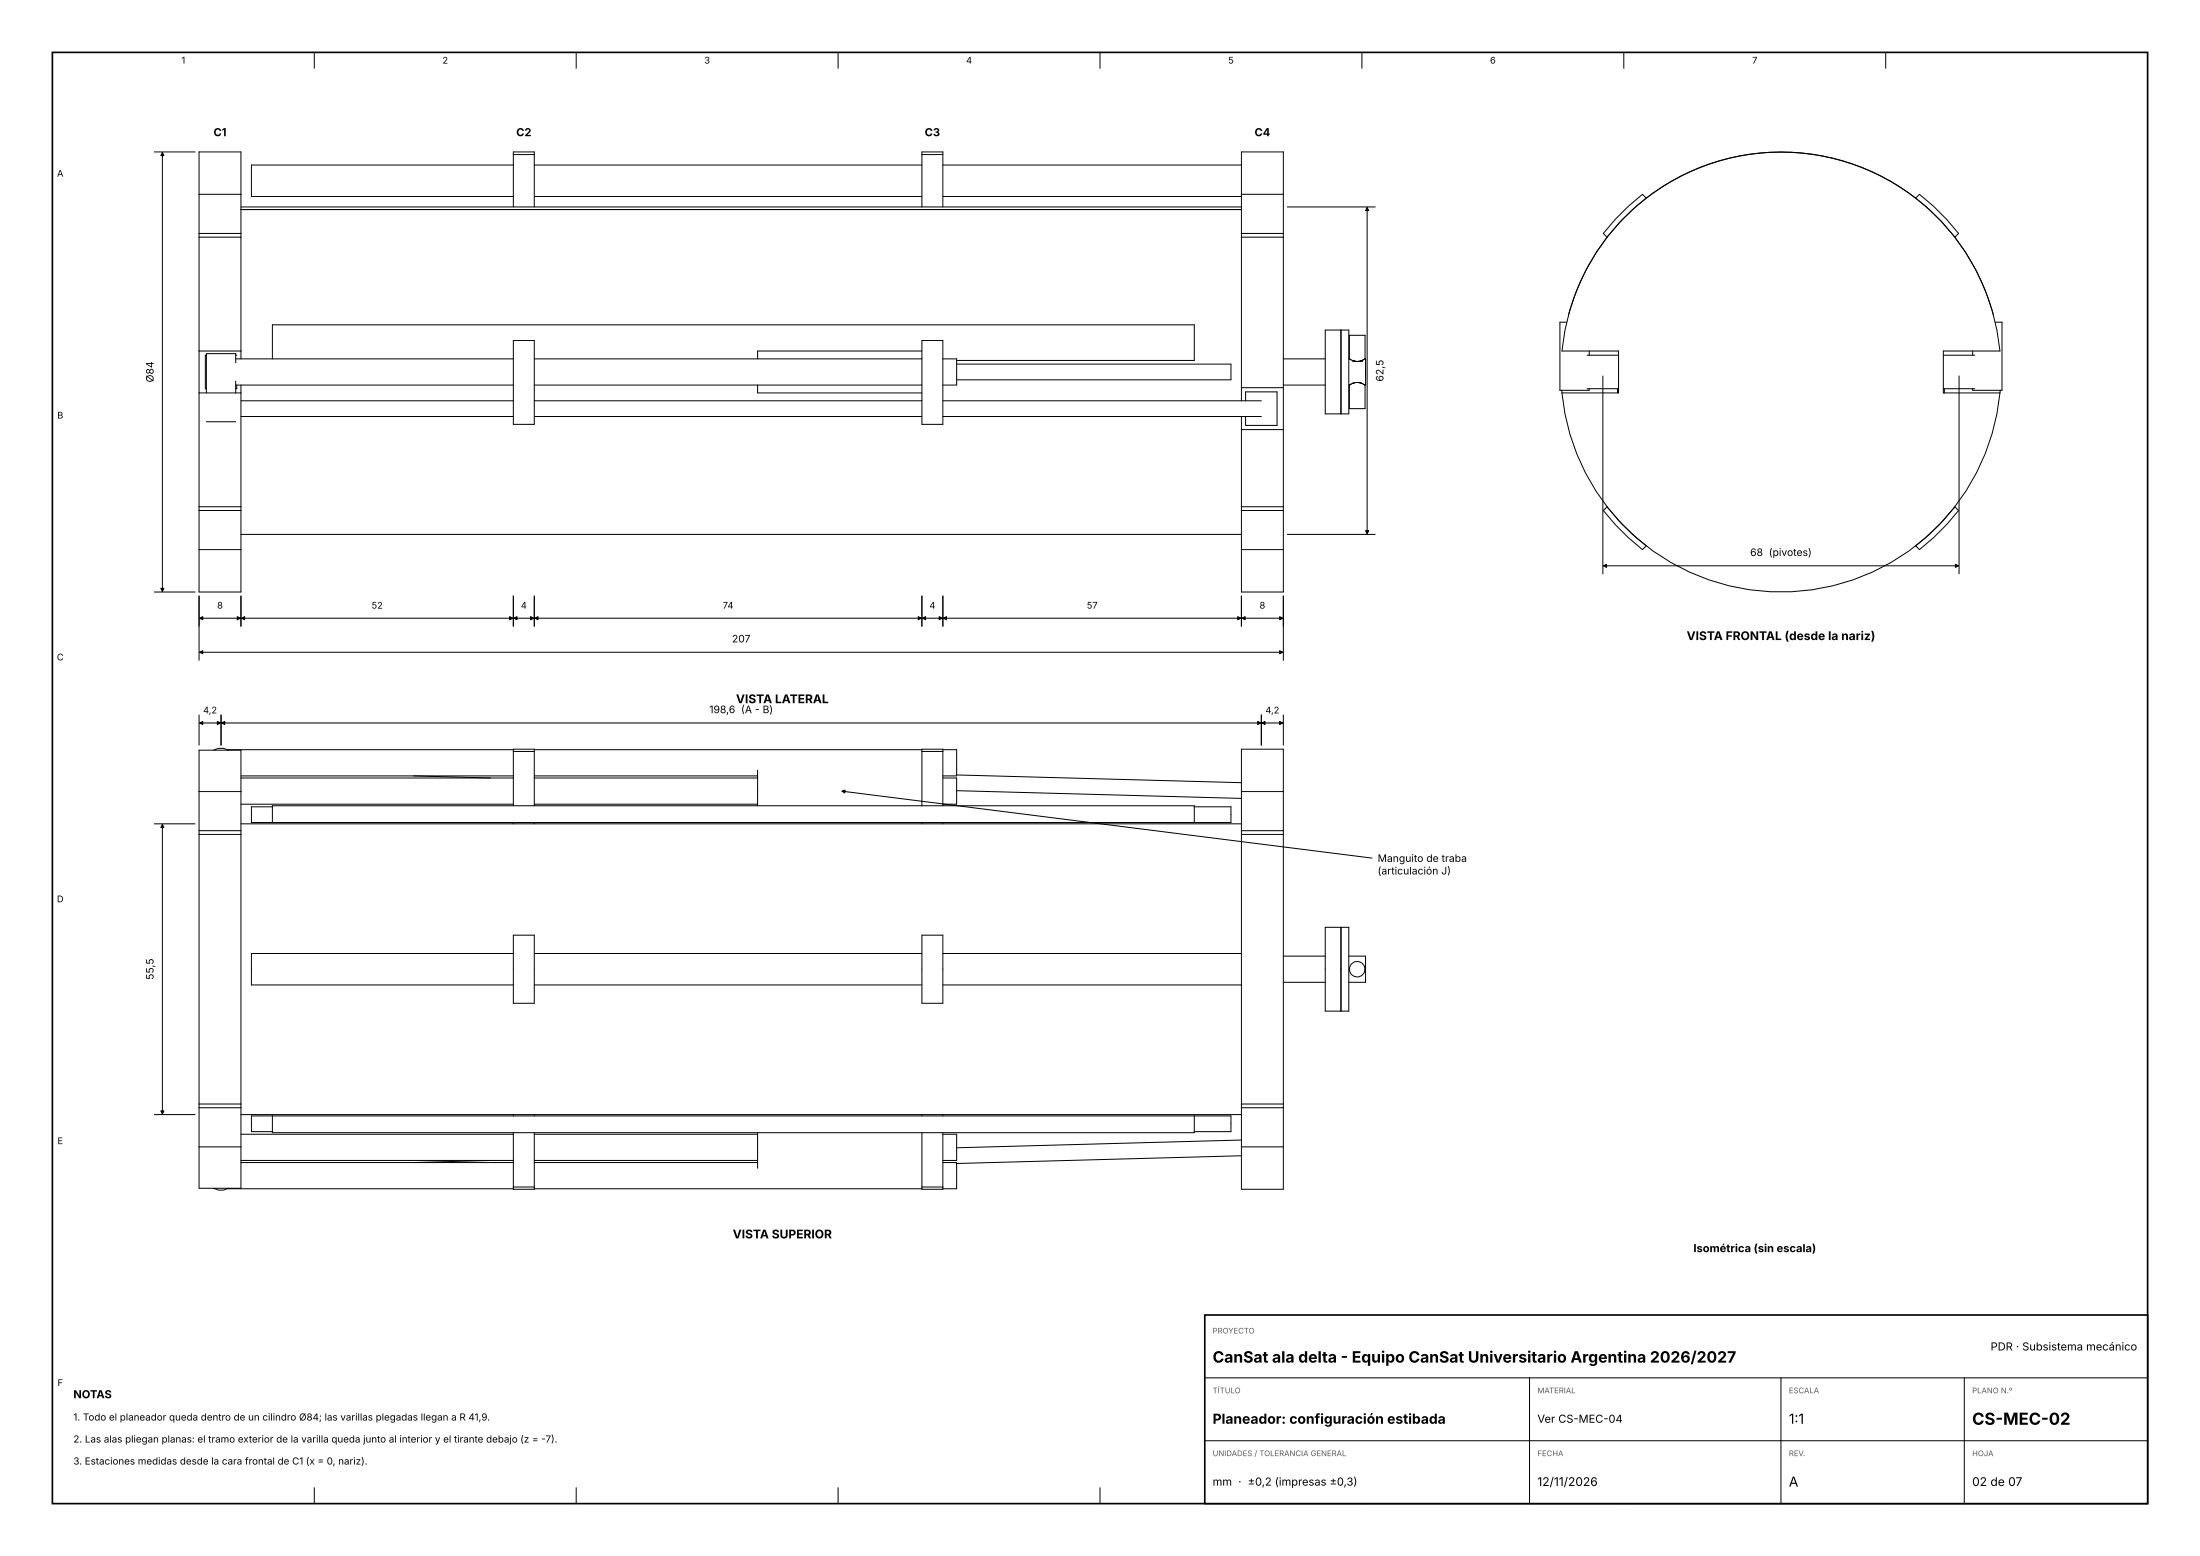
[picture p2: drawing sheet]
<svg xmlns="http://www.w3.org/2000/svg" width="420mm" height="297mm" viewBox="0 0 420 297" stroke-linecap="round" stroke-linejoin="round" font-family="sans-serif">
<path d="M10 10h400v277h-400z" fill="none" stroke="#000" stroke-width=".32"/>
<g fill="none" stroke="#000" stroke-width=".19">
<path d="M60 10v3M110 10v3M160 10v3M210 10v3M260 10v3M310 10v3M360 10v3M29.5 29h7.7M31 29.1v83.8M38 37.1v-8.1h8v8.1M38 37.1v7.5M38 37.1h8"/>
<path d="M46 37.1v7.5M46 40h191M46 39.5h191M98 29.5v-.5h4v.5M98 31.5h-50v6h50M98 29.5v10M98 29.5h4M102 29.5v10M102 31.5h74M102 37.5h74M176 29.5v-.5h4v.5M176 29.5h4"/>
<path d="M176 29.5v10M180 29.5v10M180 31.5h57M180 37.5h57M237 37.1v-8.1h8v8.1M237 37.1v7.5M237 37.1h8M245 37.1v7.5M245.8 39.5h16.7M261 39.6v62.3M314.3 37.8a42 42 0 0 1 51.4 0M314.3 37.8l-.7-.7-2.7 2.3-2.5 2.5-2.3 2.7 .7 .7"/>
<path d="M314.3 37.8l-2.7 2.3-2.5 2.5-2.3 2.7M365.7 37.8l.7-.7 2.7 2.3 2.5 2.5 2.3 2.7-.7 .7M365.7 37.8l2.7 2.3 2.5 2.5 2.3 2.7M38 45.3v21.7M38 44.6v.7M38 44.6h8M38 45.3h8M46 45.3v21.7M46 44.6v.7M237 45.3v28.7M237 44.6v.7M237 44.6h8"/>
<path d="M237 45.3h8M245 45.3v28.7M245 44.6v.7M306.8 45.3a42 42 0 0 0-7.3 14.7M373.2 45.3a42 42 0 0 1 7.3 14.7M38 75v21.7M38 67h8M38 75h8M38 67v8M39.4 67.8h-.2v6.4h.2M45 69.2v-1.7h-5.6v7.5M45 67.8h.2"/>
<path d="M45 73.5h53M45 72.7v2.3M45 68.5h53M45.2 73.5v.7h-.2M46 75v21.7M46 67v1.5M46 73.5v1.5M46 76.5h52M46 79.5h52M52 68.5v-6.5h176v6.8h-45.4M98 65h4v16h-4zM102 73.5h74"/>
<path d="M102 68.5h74M102 76.5h74M102 79.5h74M144.6 73.5v1.5h31.4M176 65h4v16h-4zM176 67h-31.4v1.5M180 68.5h2.6v5h-2.6M180 76.5h60.8M180 79.5h60.8M182.6 69.5h52.4v3h-52.4M237 74h8M237 74v2.5"/>
<path d="M237 79.5v2.5M237.8 76.5v-1.7h6v6.4h-6v-1.7M245 74v8M245 73.5h8M245 68.5h8M253 63h4.5v16h-4.5zM256 63v16M257.5 73.5h.1M257.5 68.5h.1M257.6 68.5l.3 .2M257.6 68.5a2.5 2.5 0 0 0 3 0M257.6 73.5a2.5 2.5 0 0 1 3 0"/>
<path d="M257.6 68.5v-4.5h3v4.5M257.6 73.5v4.5h3v-4.5M258 73.3l-.4 .2M258.2 68.8h.1M258.2 73.2h.1M258.3 68.8h.1M258.3 68.9h.1M258.3 73.1v.1M258.4 68.9h.1M258.5 68.9h.1M258.6 73.1h-.2M258.7 69h.8"/>
<path d="M259 73h-.1M259.2 73h.3M259.6 73.1h.1M259.7 73.1h.1M259.8 68.9h-.2M259.8 73.1l.3 .1M259.9 68.9h.1M259.9 68.9h-.1M259.9 68.8h.1M260.3 73.3l.3 .2M260.6 68.5l-.7 .3M260.6 68.5h.1v5h-.1"/>
<path d="M298.1 74.5l.1 .5M298.2 75a42 42 0 0 0 41.8 38 42 42 0 0 0 41.8-38M298.2 75h10.8v-8h-10.8a42 42 0 0 1 41.8-38 42 42 0 0 1 41.8 38h-10.8v8h10.8M299.1 61.5h-1.3v13h5.6v-.3M303 74.2h6M303 67.8h6M303.4 67v.8M306 71.8v37.7M308.8 74.2v.8M371 74.2h6M371 67.8h6M371.2 74.2v.8"/>
<path d="M374 71.8v37.7M376.6 67v.8M380.9 61.5h1.3v13h-5.6v-.3M381.9 74.5l-.1 .5M38 97.4v7.5M38 96.7v.7M38 97.4h8M38 96.7h8M39.4 80.5h5.6M46 97.4v7.5M46 96.7v.7M237 82v14.7"/>
<path d="M237 97.4v7.5M237 82h8M237 96.7v.7M237 97.4h8M237 96.7h8M245 82v14.7M245 97.4v7.5M245 96.7v.7M306.1 97.4l.7-.7 2.3 2.7 2.5 2.5 2.7 2.3-.7 .7-2.7-2.3-2.5-2.5zM373.2 96.7l.7 .7-2.3 2.7-2.5 2.5-2.7 2.3-.7-.7 2.7-2.3 2.5-2.5zM29.5 113h7.7M38 104.9v8.1h8v-8.1"/>
<path d="M38 113.8v12.2M38 104.9h8M38.1 118h7.8M46 113.8v5.7M46 102h191M46.1 118h51.8M98 113.8v5.7M98.1 118h3.8M102 113.8v5.7M102.1 118h73.8M176 113.8v5.7M176.1 118h3.8"/>
<path d="M180 113.8v5.7M180.1 118h56.8M237 104.9v8.1h8v-8.1M237 113.8v5.7M237 104.9h8M237.1 118h7.8M245 113.8v12.2M245.8 102h16.7M306.1 108h67.8M38 136.5v5.7M38.1 124.5h206.8M38.1 138h4"/>
<path d="M42.2 136.5v5.7M42.3 138h198.4M240.8 136.5v5.7M240.9 138h4M245 136.5v5.7M29.5 157.3h7.7M31 157.4v55.2M38 151.1v-7.9h8v7.9M38 159.3v51.4M38 151.1v7.5M38 158.6v.7M38 158.6h8"/>
<path d="M38 151.1h8M38 159.3h8M40.8 143.2l.9-.4h1l.9 .4M43.5 143.1h54.5M46 159.3v51.4M46 151.1v7.5M46 158.6v.7M46 157.3h191M46 153.5h52M46 148.5h52M46 148.1h52M52 154h-4v3h187v-3h-7"/>
<path d="M52 157v-3.2h176v3.2M79 148.1l14.7 .4M98 143.4v-.4h4v.4M98 143.4v10.4M98 157v.3M98 143.4h4M102 143.4v10.4M102 157v.3M102 153.5h42.6M102 148.5h42.6M102 143.1h74M102 148.1h42.6"/>
<path d="M144.6 147v6.8M160.7 151l101.2 12.8M176 143.4v-.4h4v.4M176 143.4v10.4M176 157v.3M176 143.4h4M180 148.5h2.6v5h-2.6M180 143.1h2.6v5h-2.6M180 143.4v10.4M180 157v.3M182.6 150.9l54.4 1.5M182.6 147.9l54.4 1.5"/>
<path d="M237 151.1v-8.1h8v8.1M237 159.3v51.4M237 151.1v7.5M237 158.6v.7M237 158.6h8M237 151.1h8M237 159.3h8M245 159.3v51.4M245 151.1v7.5M245 158.6v.7M98 178.5h4v13h-4zM176 178.5h4v13h-4z"/>
<path d="M253 177h4.5v16h-4.5zM256 177v16M98 182h-50v6h50M102 188h74M102 182h74M180 188h57M180 182h57M245 187.5h8M245 182.5h8M257.5 182.5h3.2v5h-3.2M29.5 212.8h7.7M38 218.9v7.9h8v-7.9"/>
<path d="M38 211.4v7.5M38 210.7v.7M38 218.9h8M38 211.4h8M38 210.7h8M46 211.4v7.5M46 210.7v.7M46 212.8h191M46 216.5h52M52 216h-4v-3h187v3h-7M52 213v3.2h176v-3.2M98 212.8v.2"/>
<path d="M98 216.2v10.4M102 212.8v.2M102 216.2v10.4M102 216.5h42.6M144.6 216.2v6.8M176 212.8v.2M176 216.2v10.4M180 216.5h2.6v5h-2.6M180 212.8v.2M180 216.2v10.4M237 218.9v8.1h8v-8.1M237 211.4v7.5"/>
<path d="M237 210.7v.7M237 218.9h8M237 211.4h8M237 210.7h8M237 217.6l-54.4 1.5M245 211.4v7.5M245 210.7v.7M40.8 226.8l.9 .4h1l.9-.4M43.5 226.9h54.5M46 221.5h52M46 221.9h52M93.7 221.5l-14.7 .4"/>
<path d="M98 226.6v.4h4v-.4M98 226.6h4M102 221.5h42.6M102 221.9h42.6M102 226.9h74M176 226.6v.4h4v-.4M176 226.6h4M180 221.9h2.6v5h-2.6M237 220.6l-54.4 1.5M60 284v3M110 284v3M160 284v3"/>
<path d="M210 284v3M260 284v3M310 284v3M360 284v3"/>
<circle cx="259.1" cy="185" r="1.5"/>
</g>
<g fill="#000" stroke="#000" stroke-width=".19">
<path d="M31 29.1l.3 .6h-.6zM261 39.6l.3 .6h-.6zM30.7 112.3h.6l-.3 .6zM38.1 118l.6-.3v.6zM45.3 117.7l.6 .3-.6 .3zM46.1 118l.6-.3v.6zM97.3 117.7l.6 .3-.6 .3zM98.1 118l.6-.3v.6zM101.3 117.7l.6 .3-.6 .3zM102.1 118l.6-.3v.6zM175.3 117.7l.6 .3-.6 .3zM176.1 118l.6-.3v.6z"/>
<path d="M179.3 117.7l.6 .3-.6 .3zM180.1 118l.6-.3v.6zM236.3 117.7l.6 .3-.6 .3zM237.1 118l.6-.3v.6zM244.3 117.7l.6 .3-.6 .3zM260.7 101.3h.6l-.3 .6zM306.1 108l.6-.3v.6zM373.3 107.7l.6 .3-.6 .3zM38.1 124.5l.6-.3v.6zM38.1 138l.6-.3v.6zM41.5 137.7l.6 .3-.6 .3zM42.3 138l.6-.3v.6z"/>
<path d="M240.1 137.7l.6 .3-.6 .3zM240.9 138l.6-.3v.6zM244.3 124.2l.6 .3-.6 .3zM244.3 137.7l.6 .3-.6 .3zM31 157.4l.3 .6h-.6zM160.7 151l.6-.2v.6zM30.7 212h.6l-.3 .6z"/>
</g>
<path d="M230 251h180v36h-180z" fill="#fff" stroke="#000" stroke-width=".32"/>
<path d="M230 275h180M230 263h180M292 263v24M340 263v24M375 263v24" fill="none" stroke="#000" stroke-width=".19"/>
<text font-size="3.2" x="376.5" y="272">CS-MEC-02</text>
<text font-size="3" x="231.5" y="260.1">CanSat ala delta - Equipo CanSat Universitario Argentina 2026/2027</text>
<g font-size="2.6">
<text x="231.5" y="271.8">Planeador: configuración estibada</text>
<text x="341.5" y="271.8">1:1</text>
<text x="341.5" y="283.8">A</text>
</g>
<g font-size="2.3">
<text x="322" y="122.2">VISTA FRONTAL (desde la nariz)</text>
<text x="140.5" y="134.2">VISTA LATERAL</text>
<text x="139.9" y="236.4">VISTA SUPERIOR</text>
<text x="293.5" y="283.6">12/11/2026</text>
<text x="376.5" y="283.6">02 de 07</text>
</g>
<g font-size="2.1">
<text x="40.8" y="26">C1</text>
<text x="98.6" y="26">C2</text>
<text x="176.5" y="26">C3</text>
<text x="239.5" y="26">C4</text>
<text x="323.3" y="239">Isométrica (sin escala)</text>
<text x="380" y="257.8">PDR · Subsistema mecánico</text>
<text x="14" y="266.9">NOTAS</text>
<text x="293.5" y="271.6">Ver CS-MEC-04</text>
<text x="231.5" y="283.6">mm · ±0,2 (impresas ±0,3)</text>
</g>
<g font-size="2">
<text x="29.3" y="73" transform="rotate(-90 29.3 73)">Ø84</text>
<text x="264.1" y="72.8" transform="rotate(-90 264.1 72.8)">62,5</text>
<text x="334.1" y="106.1">68 (pivotes)</text>
<text x="139.7" y="122.6">207</text>
<text x="135.4" y="136.1">198,6 (A - B)</text>
<text x="263" y="164.5">Manguito de traba</text>
<text x="263" y="166.9">(articulación J)</text>
<text x="29.3" y="187" transform="rotate(-90 29.3 187)">55,5</text>
</g>
<g font-size="1.9">
<text x="14" y="271.1">1. Todo el planeador queda dentro de un cilindro Ø84; las varillas plegadas llegan a R 41,9.</text>
<text x="14" y="275.3">2. Las alas pliegan planas: el tramo exterior de la varilla queda junto al interior y el tirante debajo (z = -7).</text>
<text x="14" y="279.5">3. Estaciones medidas desde la cara frontal de C1 (x = 0, nariz).</text>
</g>
<g font-size="1.8">
<text x="34.6" y="12.1">1</text>
<text x="84.5" y="12.1">2</text>
<text x="134.5" y="12.1">3</text>
<text x="184.4" y="12.1">4</text>
<text x="234.5" y="12.1">5</text>
<text x="284.5" y="12.1">6</text>
<text x="334.5" y="12.1">7</text>
<text x="10.9" y="33.7">A</text>
<text x="10.9" y="79.9">B</text>
<text x="41.5" y="116.2">8</text>
<text x="70.9" y="116.2">52</text>
<text x="99.4" y="116.2">4</text>
<text x="138" y="116.2">74</text>
<text x="177.4" y="116.2">4</text>
<text x="207.5" y="116.2">57</text>
<text x="240.5" y="116.2">8</text>
<text x="10.9" y="126.1">C</text>
<text x="38.8" y="136.2">4,2</text>
<text x="241.6" y="136.2">4,2</text>
<text x="10.9" y="172.2">D</text>
<text x="11" y="218.4">E</text>
<text x="11" y="264.6">F</text>
</g>
<g font-size="1.5" fill="#595959">
<text x="231.5" y="254.5">PROYECTO</text>
<text x="231.5" y="265.9">TÍTULO</text>
<text x="293.5" y="265.9">MATERIAL</text>
<text x="341.5" y="265.9">ESCALA</text>
<text x="376.5" y="265.9">PLANO N.º</text>
<text x="231.5" y="277.9">UNIDADES / TOLERANCIA GENERAL</text>
<text x="293.5" y="277.9">FECHA</text>
<text x="341.5" y="277.9">REV.</text>
<text x="376.5" y="277.9">HOJA</text>
</g>
</svg>
